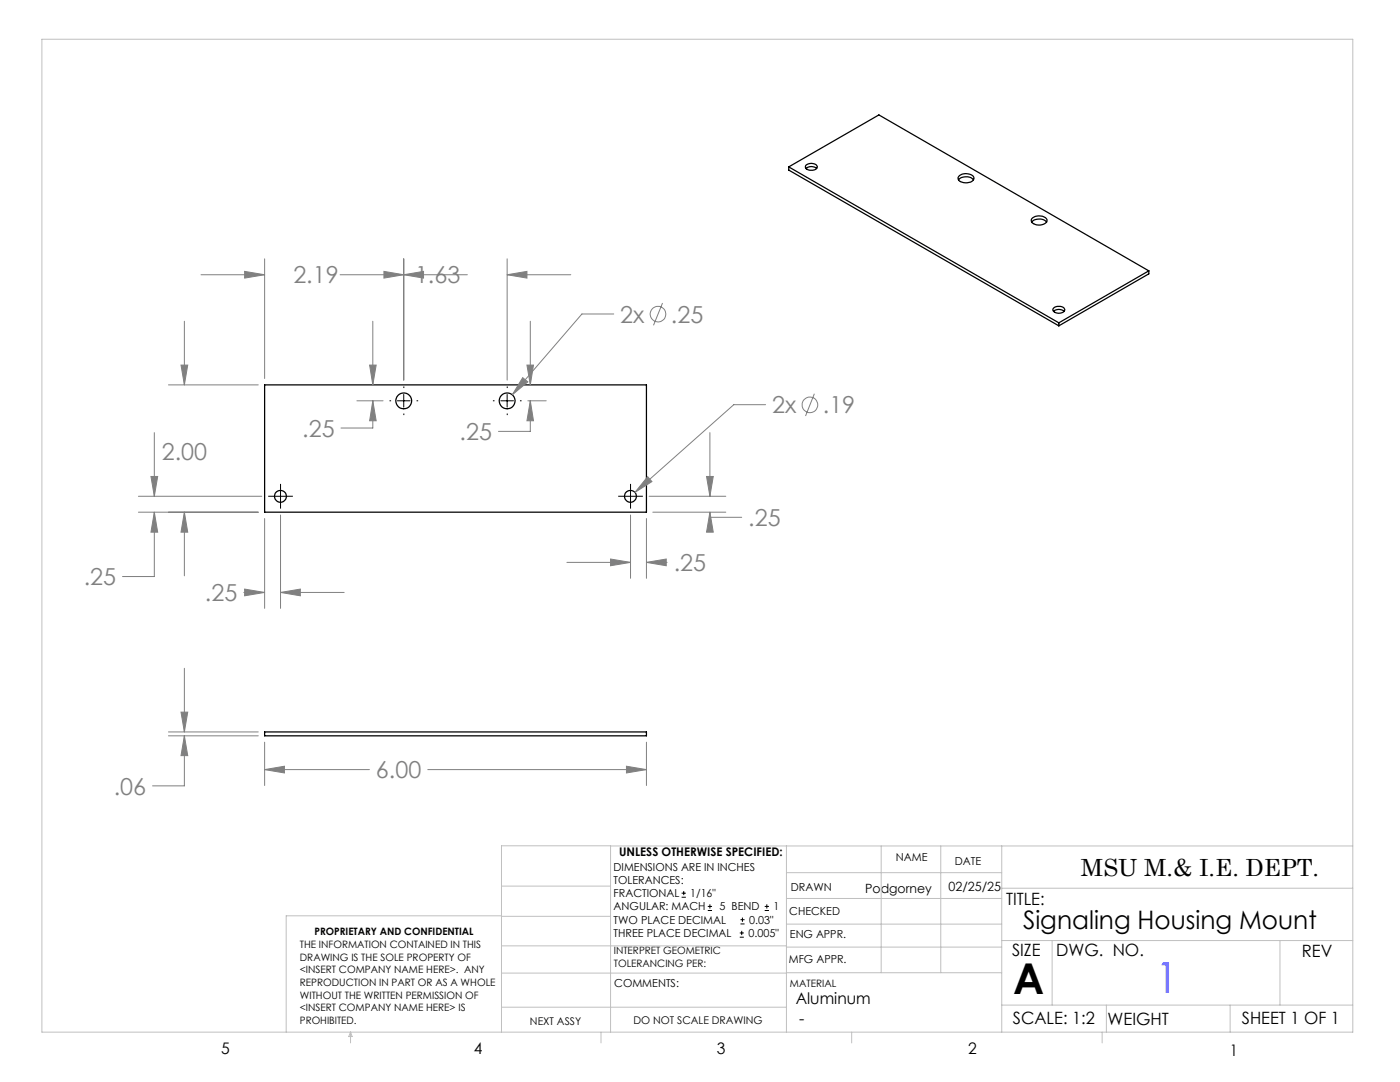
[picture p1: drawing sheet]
<svg xmlns="http://www.w3.org/2000/svg" width="279mm" height="216mm" viewBox="0 0 279 216" stroke-linecap="round" stroke-linejoin="round" font-family="sans-serif">
<g fill="none" stroke="#000" stroke-width=".25">
<path d="M157.4 33.3l18-10.4 53.9 31.1M157.4 33.3l53.9 31.1M157.4 33.3v.6l53.9 31.1M160.9 32.9a1.5 1.5 0 0 1 2.2 .4 1.45 1.45 0 0 1-2.3 .2zM160.9 33.6a1.64 1.64 0 0 1 2.1 0M191.3 35.9a2.17 2.17 0 0 1 3 0M191.5 35a2.15 2.15 0 0 1 2.8 .4 1.08 1.08 0 0 1-1.3 1.1 1.36 1.36 0 0 1-1.8-1.1zM205.9 44.3a2.17 2.17 0 0 1 3 0M205.9 43.6a2.1 2.1 0 0 1 3.1 .2 1.32 1.32 0 0 1-1.7 1.1l-.7-.1a.77 .77 0 0 1-.7-1.2zM229.3 54l-18 10.4M229.3 54v.6l-18 10.4M52.8 76.8h76.2v25.4h-76.2z"/>
<path d="M210.3 62.1a1.64 1.64 0 0 1 2.1 0M210.3 61.5a1.46 1.46 0 0 1 2.2 .3 1.37 1.37 0 0 1-2.4 0zM211.3 64.4v.6M52.8 146h76.2v.8h-76.2z"/>
<circle cx="80.6" cy="80" r="1.58"/>
<circle cx="101.2" cy="80" r="1.58"/>
<circle cx="56" cy="99" r="1.2"/>
<circle cx="125.8" cy="99" r="1.2"/>
</g>
<g fill="none" stroke="#808080" stroke-width=".2">
<path d="M40.1 54.8h12.7M48.8 54.2l4 .6-4 .7zM52.8 51.6v23.9M67.9 54.8h25.4M76.6 54.2l4 .6-4 .7zM80.6 54.8l3.9-.6v1.3zM80.6 51.6v24.2M101.2 54.8l4-.6v1.3zM101.2 51.6v24.2M101.2 54.8h12.7M33.6 76.8h17.9M36.1 72.8h1.4l-.7 4z"/>
<path d="M36.8 64.1v12.7M71.2 80h5.2M73.8 72.8h1.3l-.7 4zM74.4 80l.7 4h-1.3zM74.4 80v5.4h-6.3M74.4 64.1v12.7M104.3 75.4l1 .8-3.1 2.6zM105.2 72.8h1.3l-.7 4zM105.3 80h3.7M105.8 80l.7 4h-1.3zM105.8 80v6.1h-6.3M105.8 64.1v12.7"/>
<path d="M122.5 62.7h-6.4l-13.9 16.1M132.2 60.5l-1.8 4.4M162.5 78.6l-1.7 4.4M27.6 99h24.6M30.1 95.1h1.4l-.7 3.9zM30.8 86.3v12.7M129.3 95.1l.8 1-3.4 2.1zM129.5 99h15.4M141 95.1h1.3l-.6 3.9zM141.7 86.3v12.7M152.8 80.8h-6.4l-19.7 17.4M27.6 102.2h23.9"/>
<path d="M30.8 102.2l.7 4h-1.4zM30.8 102.2v12.8h-6.4M36.8 102.2l.7 4h-1.4zM36.8 102.2v12.7M48.6 118.2h4.2M48.8 117.5l4 .7-4 .7zM52.8 103.5v17.9M56 118.2l3.9-.7v1.4zM56 102.8v18.6M56 118.2h12.7M113.1 112.2h12.7M121.8 111.5l4 .7-4 .7z"/>
<path d="M125.8 102.8v12.6M129 112.2l4-.7v1.4zM129 103.5v11.9M129 112.2h4.1M130.3 102.2h14.6M141.7 102.2l.6 4h-1.3zM141.7 102.2v1h6.3M36.8 133.3v12.7M33.6 146h17.9M33.6 146.8h17.9M36.1 142.1h1.4l-.7 3.9zM36.8 146.8l.7 4h-1.4z"/>
<path d="M36.8 146.8v10h-6.4M52.8 153.6l4-.7v1.3zM52.8 148.1v8.6M52.8 153.6h20.9M85.4 153.6h43.6M125 152.9l4 .7-4 .6zM129 148.1v8.6"/>
<circle cx="131.3" cy="62.7" r="1.55"/>
<circle cx="161.6" cy="80.8" r="1.55"/>
</g>
<g fill="none" stroke="#000" stroke-width=".2">
<path d="M79.3 80h2.5M80.6 78.7v2.5M99.9 80h2.6M101.2 78.7v2.5M54.7 99h2.6M56 97.8v2.5M124.6 99h2.5M125.8 97.8v2.5M136 179h.9M136 178.2h.9M136.5 177.8v.8M141.3 181.7h.8"/>
<path d="M141.3 180.9h.8M141.7 180.4v.9M147.6 187h.8M147.6 186.2h.8M147.8 184.4h.8M147.8 183.5h.8M148 185.7v.9M148.2 183.1v.8M152.6 181.7h.9M152.6 180.9h.9M153 180.4v.9"/>
</g>
<g fill="none" stroke="#000" stroke-width=".2" stroke-dasharray="15.2 1.3 1.3 1.3" stroke-linecap="butt">
<path d="M78.1 80h-.4M80.6 77.4v-.3M83.1 80h.4M98.7 80h-.3M101.2 77.4v-.3M103.8 80h.3M54.7 99h-1.2M56 97.8v-1.2M57.3 99h1.2M80.6 82.5v.3M101.2 82.5v.3M124.6 99h-1.2"/>
<path d="M125.8 97.8v-1.2M127.1 99h1.2M56 100.3v1.2M125.8 100.3v1.2"/>
</g>
<g fill="none" stroke="#c0c0c0" stroke-width=".2">
<path d="M8.4 7.8h261.6v198.2h-261.6zM100.1 176.8h21.7M121.8 168.8v37.2M157 168.8v37.2M157 179.3h42.9M157 174.1h42.9M175.9 168.8v25.3M187.7 168.8v25.3M199.9 177.2h70.1M199.9 168.8v37.2M270 168.8h-169.9v37.2M100.1 194.2h56.9"/>
<path d="M100.1 188.7h56.9M100.1 182.8h21.7M100.1 182.7h-43v23.3M157 194.1h42.9M157 184.4h42.9M157 189h42.9M199.9 187.7h70.1M210 187.7v12.9M255.4 187.7v12.9M70 206v2.1M70 206l.3 .8h-.7zM100.1 201h56.9"/>
<path d="M119.9 206v2.1M170 206v2.1M199.9 200.6h70.1M220 206v2.1M220.8 200.6v5.4M245.5 200.6v5.4"/>
</g>
<path d="M36.1 142.1h1.4l-.7 3.9zM36.8 146.8l.7 4h-1.4zM52.8 153.6l4-.7v1.3zM125 152.9l4 .7-4 .6zM36.1 72.8h1.4l-.7 4zM36.8 102.2l.7 4h-1.4zM56 118.2l3.9-.7v1.4zM48.8 117.5l4 .7-4 .7zM30.8 102.2l.7 4h-1.4zM30.1 95.1h1.4l-.7 3.9zM141 95.1h1.3l-.6 3.9zM141.7 102.2l.6 4h-1.3zM121.8 111.5l4 .7-4 .7zM129 112.2l4-.7v1.4zM101.2 54.8l4-.6v1.3zM76.6 54.2l4 .6-4 .7zM80.6 54.8l3.9-.6v1.3zM48.8 54.2l4 .6-4 .7zM74.4 80l.7 4h-1.3zM73.8 72.8h1.3l-.7 4zM105.2 72.8h1.3l-.7 4zM105.8 80l.7 4h-1.3zM104.3 75.4l-2.1 3.4 3.1-2.6zM129.3 95.1l-2.6 3.1 3.4-2.1z" fill="#808080"/>
<text font-size="8.5" x="202.2" y="198.3">A</text>
<text font-size="8.5" fill="#00f" x="230.8" y="198.1">1</text>
<text font-size="5.1" x="204.2" y="185.4">Signaling Housing Mount</text>
<g font-size="4.7" fill="#808080">
<text x="58.5" y="56.6">2.19</text>
<text x="82.8" y="56.6">1.63</text>
<text x="123.8" y="64.4">2x</text>
<text x="133.9" y="64.4">.25</text>
<text x="154.1" y="82.5">2x</text>
<text x="164.2" y="82.5">.19</text>
<text x="60.3" y="87.2">.25</text>
<text x="91.7" y="87.8">.25</text>
<text x="32.3" y="91.8">2.00</text>
<text x="149.3" y="105">.25</text>
<text x="134.5" y="114">.25</text>
<text x="16.7" y="116.8">.25</text>
<text x="40.9" y="120">.25</text>
<text x="75" y="155.3">6.00</text>
<text x="22.7" y="158.6">.06</text>
</g>
<text font-size="4.7" x="215.7" y="174.7">MSU M.&amp; I.E. DEPT.</text>
<g font-size="3.4">
<text x="200.8" y="180.5">TITLE:</text>
<text x="202" y="190.8">SIZE</text>
<text x="210.8" y="190.9">DWG. NO.</text>
<text x="259.8" y="191">REV</text>
<text x="202.1" y="204.4">SCALE: 1:2</text>
<text x="221" y="204.5">WEIGHT</text>
<text x="247.8" y="204.4">SHEET 1 OF 1</text>
</g>
<g font-size="3.2">
<text x="158.8" y="200.4">Aluminum</text>
<text x="159.5" y="204.4">-</text>
<text x="44.2" y="210.4">5</text>
<text x="94.6" y="210.3">4</text>
<text x="143.1" y="210.4">3</text>
<text x="193.2" y="210.3">2</text>
<text x="245.4" y="210.6">1</text>
</g>
<g font-size="2.5">
<text x="172.7" y="178.2">Podgorney</text>
<text x="189.3" y="177.8">02/25/25</text>
</g>
<text font-size="2.4" x="123.6" y="170.8">UNLESS OTHERWISE SPECIFIED:</text>
<g font-size="2.2">
<text x="122.5" y="173.7">DIMENSIONS ARE IN INCHES</text>
<text x="178.8" y="171.8">NAME</text>
<text x="190.6" y="172.5">DATE</text>
<text x="122.5" y="176.4">TOLERANCES:</text>
<text x="122.5" y="179">FRACTIONAL</text>
<text x="137.8" y="179">1/16&quot;</text>
<text x="157.8" y="177.8">DRAWN</text>
<text x="122.5" y="184.3">TWO PLACE DECIMAL</text>
<text x="122.5" y="181.7">ANGULAR: MACH</text>
<text x="143.6" y="181.7">5 BEND</text>
<text x="149.5" y="184.3">0.03&quot;</text>
<text x="154.4" y="181.7">1</text>
<text x="157.5" y="182.5">CHECKED</text>
<text x="122.5" y="187">THREE PLACE DECIMAL</text>
<text x="149.4" y="187">0.005&quot;</text>
<text x="157.6" y="187.2">ENG APPR.</text>
<text x="122.6" y="197">COMMENTS:</text>
<text x="157.4" y="192.2">MFG APPR.</text>
</g>
<g font-size="2.1">
<text x="105.8" y="204.5">NEXT ASSY</text>
<text x="126.4" y="204.3">DO NOT SCALE DRAWING</text>
</g>
<g font-size="2">
<text x="59.8" y="189.2">THE INFORMATION CONTAINED IN THIS</text>
<text x="59.8" y="191.7">DRAWING IS THE SOLE PROPERTY OF</text>
<text x="62.8" y="186.5">PROPRIETARY AND CONFIDENTIAL</text>
<text x="122.5" y="190.4">INTERPRET GEOMETRIC</text>
<text x="59.8" y="194.2">&lt;INSERT COMPANY NAME HERE&gt;. ANY</text>
<text x="59.8" y="196.8">REPRODUCTION IN PART OR AS A WHOLE</text>
<text x="122.5" y="192.9">TOLERANCING PER:</text>
<text x="157.7" y="197">MATERIAL</text>
<text x="59.8" y="199.3">WITHOUT THE WRITTEN PERMISSION OF</text>
<text x="59.8" y="201.8">&lt;INSERT COMPANY NAME HERE&gt; IS</text>
<text x="59.8" y="204.3">PROHIBITED.</text>
</g>
</svg>
